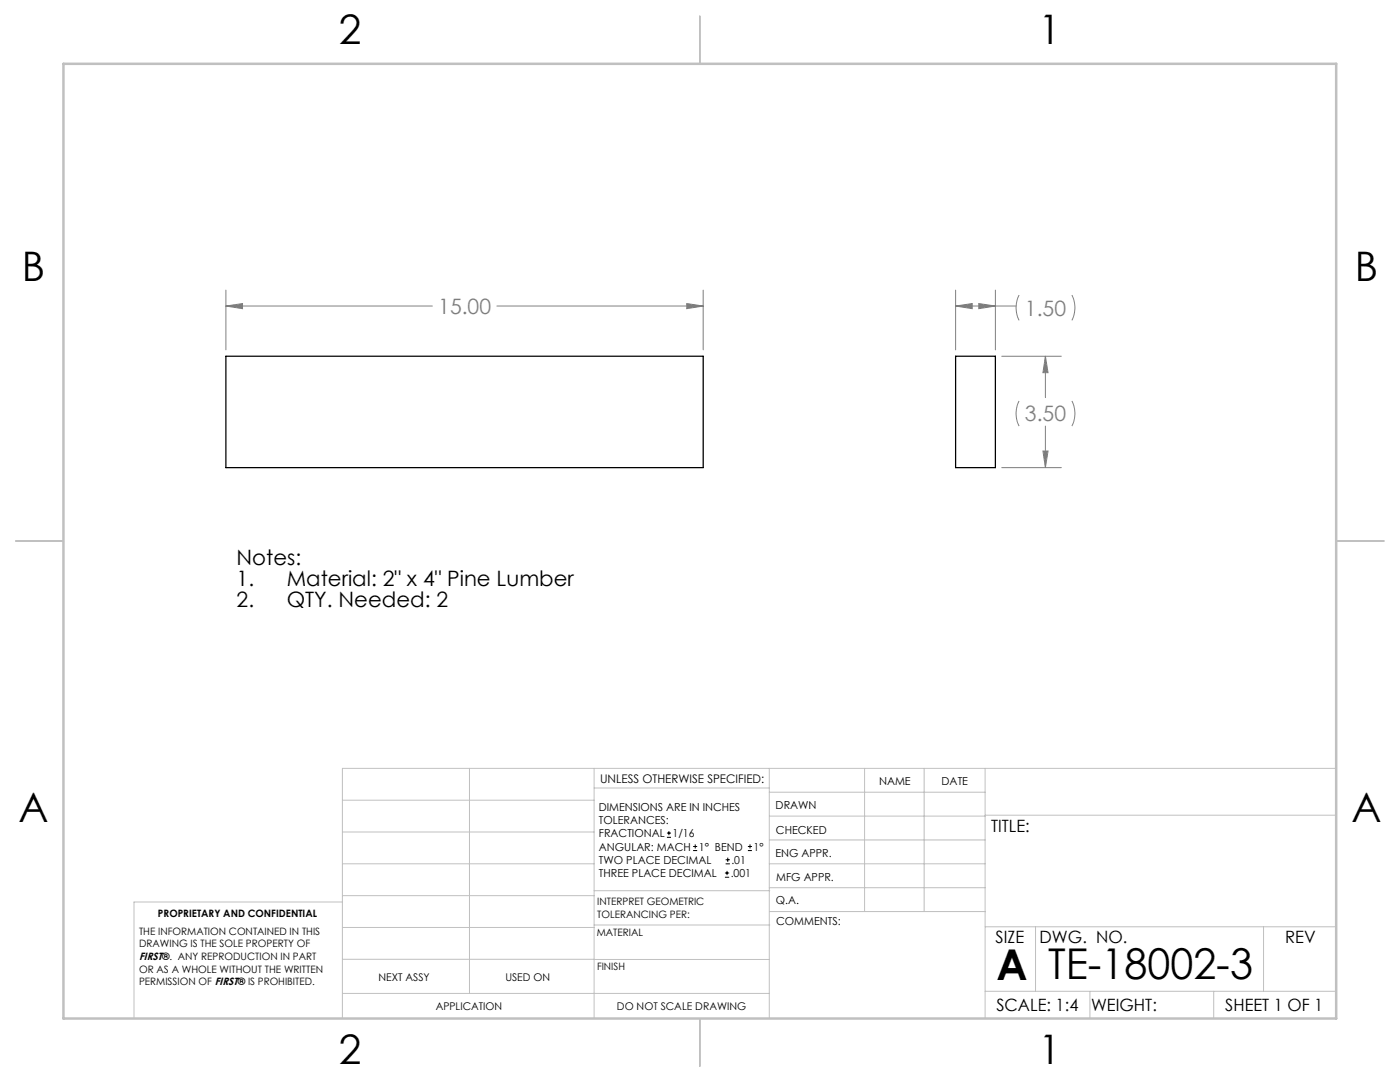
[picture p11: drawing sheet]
<svg xmlns="http://www.w3.org/2000/svg" width="279mm" height="216mm" viewBox="0 0 279 216" stroke-linecap="round" stroke-linejoin="round" font-family="sans-serif">
<g fill="none" stroke="#c0c0c0" stroke-width=".2">
<path d="M68.3 159.7h50.3M93.7 153.3v44.9M118.6 153.3v49.9M118.6 157.2h34.9M153.5 153.3v49.9M153.5 158.1h43.1M172.5 153.3v28.6M184.4 153.3v28.6M196.6 153.3v49.9M266.7 153.3h-198.4v49.9M68.3 178.7h50.3M68.3 172.4h50.3"/>
<path d="M68.3 166h50.3M68.3 180h-41.6v23.2M118.6 177.7h35M153.5 167.6h43.1M153.5 162.8h43.1M153.5 172.4h43.1M153.5 177.1h43.1M196.6 162.7h70.1M68.3 198.2h85.2M68.3 191.4l85.2 .1M68.3 185.1h50.3M118.6 184.6h35"/>
<path d="M153.6 181.9h43M196.6 197.8h70.1M196.6 184.9h70.1M206.7 184.9v12.9M217.5 197.8v5.4M242.2 197.8v5.4M252.2 184.9v12.9"/>
</g>
<path d="M139.7 3.2v9.5M3.1 107.9h9.6M266.7 107.9h9.5M139.7 203.2v9.6" fill="none" stroke="#c0c0c0" stroke-width=".25"/>
<path d="M12.7 12.7h254v190.5h-254z" fill="none" stroke="#c0c0c0" stroke-width=".5"/>
<g fill="none" stroke="#808080" stroke-width=".2">
<path d="M45.1 57.9v11.9M140.3 57.9v11.9M190.7 57.9v11.9M198.6 57.9v11.9M203.4 58.9a5.6 5.6 0 0 0 0 5M213.9 58.9a5.6 5.6 0 0 1 0 5M45.1 61.1l3.3-.5v1zM45.1 61.1h41.2M99.2 61.1h41.1M137.1 60.6l3.2 .5-3.2 .5zM190.7 61.1l3.3-.5v1zM190.7 61.1h12.1"/>
<path d="M195.3 60.6l3.3 .5-3.3 .5zM199.9 71.1h11.9M208.6 71.1l.6 3.3h-1.1zM208.6 71.1v8.2M199.9 93.3h11.9M203.4 80a5.5 5.5 0 0 0 0 5M208.1 90h1.1l-.6 3.3zM208.6 85v8.3M213.9 80a5.5 5.5 0 0 1 0 5"/>
</g>
<path d="M137.1 60.6l3.2 .5-3.2 .5zM45.1 61.1l3.3-.5v1zM195.3 60.6l3.3 .5-3.3 .5zM190.7 61.1l3.3-.5v1zM208.1 90h1.1l-.6 3.3zM208.6 71.1l.6 3.3h-1.1z" fill="#808080"/>
<path d="M45.1 71.1h95.2v22.2h-95.2zM190.7 71.1h7.9v22.2h-7.9z" fill="none" stroke="#000" stroke-width=".25"/>
<g fill="none" stroke="#000" stroke-width=".2">
<path d="M133.1 167.1h.8M133.1 166.2h.8M133.5 165.8v.9M138.3 169.7h.8M138.3 168.9h.8M138.7 168.5v.8M144.7 175h.8M144.7 174.2h.8M144.8 172.4h.9M144.8 171.6h.9M145.1 173.8v.8M145.2 171.1v.9"/>
<path d="M149.3 169.7h.8M149.3 168.9h.8M149.7 168.5v.8"/>
</g>
<g font-size="8.5">
<text x="198.9" y="195.5">A</text>
<text x="209.2" y="195.4">TE-18002-3</text>
</g>
<g font-size="8.1">
<text x="67.6" y="8.9">2</text>
<text x="207.3" y="8.9">1</text>
<text x="4.4" y="56.2">B</text>
<text x="270.4" y="56.2">B</text>
<text x="3.7" y="164.1">A</text>
<text x="269.7" y="164.1">A</text>
<text x="67.6" y="212.4">2</text>
<text x="207.3" y="212.4">1</text>
</g>
<g font-size="4.2" fill="#808080">
<text x="87.5" y="62.7">15.00</text>
<text x="204.6" y="63">1.50</text>
<text x="204.6" y="84.1">3.50</text>
</g>
<g font-size="4.2">
<text x="47.2" y="112.8">Notes:</text>
<text x="47.2" y="117">1.</text>
<text x="57.2" y="117">Material: 2&quot; x 4&quot; Pine Lumber</text>
<text x="47.2" y="121.2">2.</text>
<text x="57.2" y="121.2">QTY. Needed: 2</text>
</g>
<g font-size="3.4">
<text x="197.8" y="166">TITLE:</text>
<text x="198.7" y="188.1">SIZE</text>
<text x="207.5" y="188.1">DWG. NO.</text>
<text x="256.5" y="188.2">REV</text>
<text x="198.8" y="201.7">SCALE: 1:4</text>
<text x="217.7" y="201.8">WEIGHT:</text>
<text x="244.5" y="201.7">SHEET 1 OF 1</text>
</g>
<text font-size="2.4" x="119.8" y="156.2">UNLESS OTHERWISE SPECIFIED:</text>
<g font-size="2.2">
<text x="119.5" y="161.8">DIMENSIONS ARE IN INCHES</text>
<text x="154.8" y="161.4">DRAWN</text>
<text x="175.4" y="156.6">NAME</text>
<text x="187.9" y="156.7">DATE</text>
<text x="119.5" y="164.4">TOLERANCES:</text>
<text x="119.5" y="167.1">FRACTIONAL</text>
<text x="134.2" y="167.1">1/16</text>
<text x="154.9" y="166.3">CHECKED</text>
<text x="119.5" y="172.4">TWO PLACE DECIMAL</text>
<text x="119.5" y="169.7">ANGULAR: MACH</text>
<text x="139.5" y="169.7">1° BEND</text>
<text x="146" y="172.4">.01</text>
<text x="150.4" y="169.7">1°</text>
<text x="154.8" y="171">ENG APPR.</text>
<text x="119.5" y="175">THREE PLACE DECIMAL</text>
<text x="145.8" y="175">.001</text>
<text x="154.9" y="175.7">MFG APPR.</text>
<text x="154.9" y="180.4">Q.A.</text>
<text x="154.9" y="184.6">COMMENTS:</text>
</g>
<g font-size="2.1">
<text x="27.8" y="191.6">FIRST®. ANY REPRODUCTION IN PART</text>
<text x="75.5" y="195.7">NEXT ASSY</text>
<text x="100.9" y="195.7">USED ON</text>
<text x="86.9" y="201.5">APPLICATION</text>
<text x="123.1" y="201.6">DO NOT SCALE DRAWING</text>
</g>
<g font-size="2">
<text x="31.5" y="182.9">PROPRIETARY AND CONFIDENTIAL</text>
<text x="119.2" y="180.6">INTERPRET GEOMETRIC</text>
<text x="119.2" y="183.1">TOLERANCING PER:</text>
<text x="27.8" y="186.5">THE INFORMATION CONTAINED IN THIS</text>
<text x="27.8" y="189">DRAWING IS THE SOLE PROPERTY OF</text>
<text x="119.1" y="186.7">MATERIAL</text>
<text x="27.8" y="194.1">OR AS A WHOLE WITHOUT THE WRITTEN</text>
<text x="27.8" y="196.6">PERMISSION OF FIRST® IS PROHIBITED.</text>
<text x="119.1" y="193.5">FINISH</text>
</g>
</svg>
